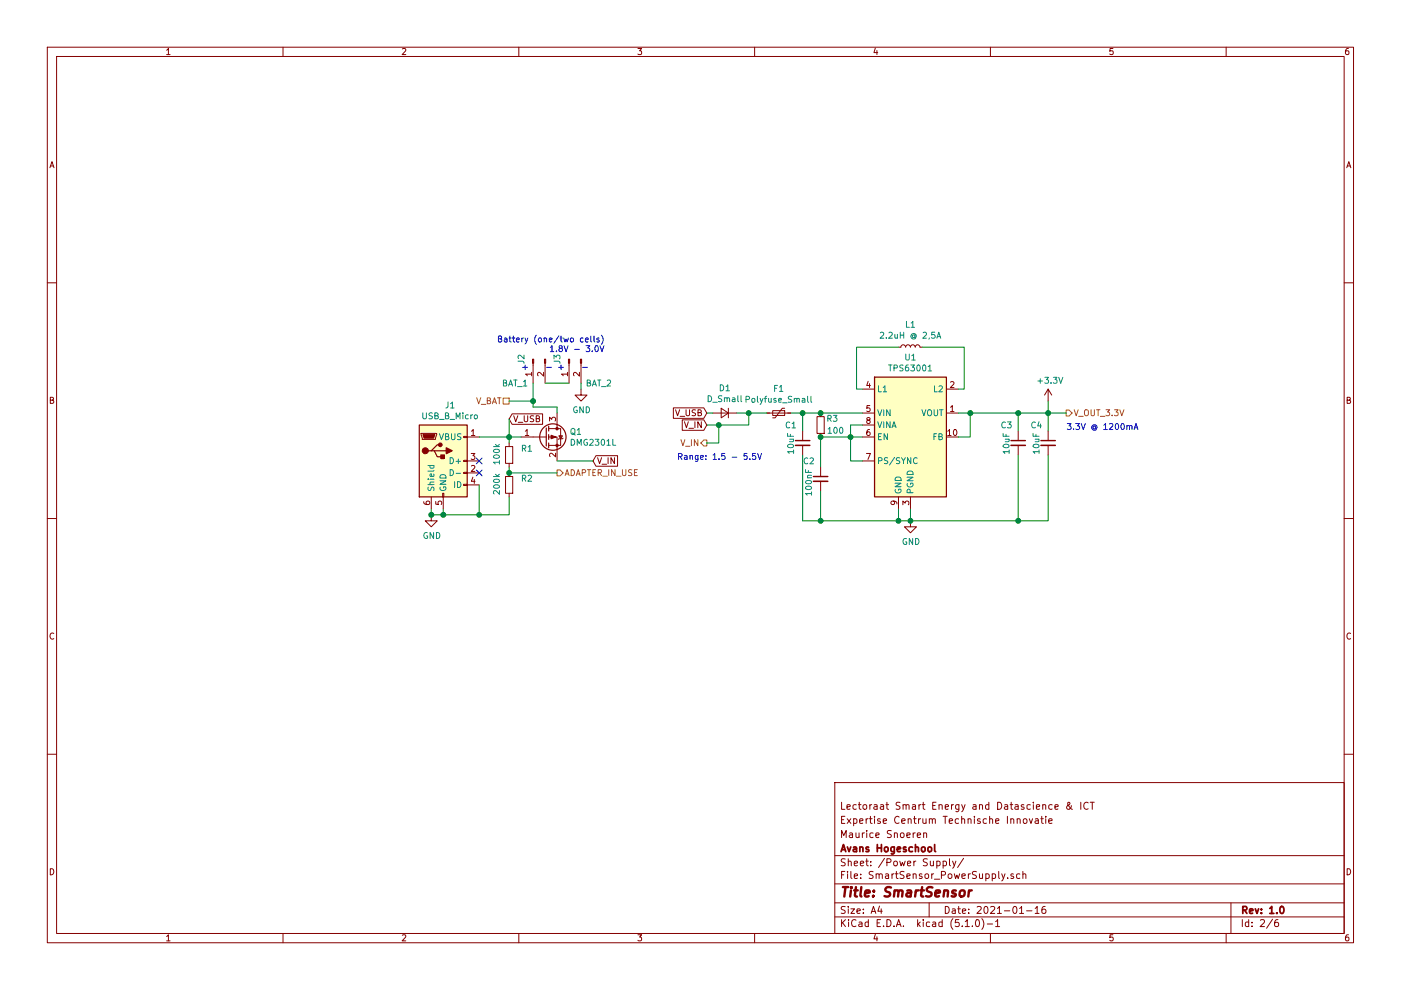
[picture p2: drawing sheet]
EESchema Schematic File Version 4
LIBS:SmartSensor-cache
EELAYER 29 0
EELAYER END
$Descr A4 11693 8268
encoding utf-8
Sheet 2 6
Title "SmartSensor"
Date "2021-01-16"
Rev "1.0"
Comp "Avans Hogeschool"
Comment1 "Maurice Snoeren"
Comment2 "Expertise Centrum Technische Innovatie"
Comment3 "Lectoraat Smart Energy and Datascience & ICT"
Comment4 ""
$EndDescr
$Comp
L power:GND #PWR02
U 1 1
P 3600 4300
F 0 "#PWR02" H 3600 4050 50  0001 C CNN
F 1 "GND" H 3605 4127 50  0000 C CNN
F 2 "" H 3600 4300 50  0001 C CNN
F 3 "" H 3600 4300 50  0001 C CNN
	1    3600 4300
	1    0    0    -1  
$EndComp
$Comp
L Connector:Conn_01x02_Male J2
U 1 1
P 4450 3000
F 0 "J2" H 4450 3100 50  0000 C CNN
F 1 "BAT_1" V 4650 3150 50  0000 C CNN
F 2 "Connector_PinHeader_2.54mm:PinHeader_1x02_P2.54mm_Vertical" H 4450 3000 50  0001 C CNN
F 3 "~" H 4450 3000 50  0001 C CNN
	1    4450 3000
	0    -1   1    0   
$EndComp
$Comp
L Connector:Conn_01x02_Male J3
U 1 1
P 4750 3000
F 0 "J3" H 4750 3100 50  0000 C CNN
F 1 "BAT_2" V 4950 2750 50  0000 C CNN
F 2 "Connector_PinHeader_2.54mm:PinHeader_1x02_P2.54mm_Vertical" H 4750 3000 50  0001 C CNN
F 3 "~" H 4750 3000 50  0001 C CNN
	1    4750 3000
	0    -1   1    0   
$EndComp
Text Notes 5050 2950 2    50   ~ 0
Battery (one/two cells)\n1.8V - 3.0V
Text Notes 4350 3100 0    50   ~ 0
+
Text Notes 4550 3100 0    50   ~ 0
-
$Comp
L Connector:USB_B_Micro J1
U 1 1
P 3700 3850
F 0 "J1" H 3757 4317 50  0000 C CNN
F 1 "USB_B_Micro" H 3757 4226 50  0000 C CNN
F 2 "Connector_USB:USB_Micro-B_Amphenol_10103594-0001LF_Horizontal" H 3850 3800 50  0001 C CNN
F 3 "~" H 3850 3800 50  0001 C CNN
	1    3700 3850
	1    0    0    -1  
$EndComp
Wire Wire Line
	3600 4300 3600 4250
Wire Wire Line
	3700 4250 3700 4300
NoConn ~ 4000 3850
NoConn ~ 4000 3950
Wire Wire Line
	4000 4050 4000 4300
Wire Wire Line
	4000 4300 3700 4300
Connection ~ 3700 4300
$Comp
L Device:R_Small R1
U 1 1
P 4250 3800
F 0 "R1" H 4050 3750 50  0000 L CNN
F 1 "100k" V 4350 3700 50  0000 L CNN
F 2 "Resistor_SMD:R_0805_2012Metric" H 4250 3800 50  0001 C CNN
F 3 "~" H 4250 3800 50  0001 C CNN
	1    4250 3800
	-1   0    0    1   
$EndComp
$Comp
L Device:R_Small R2
U 1 1
P 4250 4050
F 0 "R2" H 4050 4000 50  0000 L CNN
F 1 "200k" V 4350 3950 50  0000 L CNN
F 2 "Resistor_SMD:R_0805_2012Metric" H 4250 4050 50  0001 C CNN
F 3 "~" H 4250 4050 50  0001 C CNN
	1    4250 4050
	-1   0    0    1   
$EndComp
Wire Wire Line
	4250 3900 4250 3950
Wire Wire Line
	4250 3700 4250 3650
Wire Wire Line
	4250 4150 4250 4300
Wire Wire Line
	4250 4300 4000 4300
Connection ~ 4000 4300
$Comp
L Transistor_FET:DMG2301L Q1
U 1 1
P 4550 3650
F 0 "Q1" H 4754 3696 50  0000 L CNN
F 1 "DMG2301L" H 4754 3605 50  0000 L CNN
F 2 "Package_TO_SOT_SMD:SOT-23" H 4750 3575 50  0001 L CIN
F 3 "https://www.diodes.com/assets/Datasheets/DMG2301L.pdf" H 4550 3650 50  0001 L CNN
	1    4550 3650
	1    0    0    -1  
$EndComp
Wire Wire Line
	4350 3650 4250 3650
Connection ~ 4250 3650
Wire Wire Line
	4650 3400 4650 3450
Text Notes 4650 3100 0    50   ~ 0
+
Text Notes 4850 3100 0    50   ~ 0
-
Wire Wire Line
	4550 3200 4750 3200
Wire Wire Line
	4450 3200 4450 3350
Wire Wire Line
	4450 3400 4650 3400
$Comp
L power:GND #PWR03
U 1 1
P 4850 3250
F 0 "#PWR03" H 4850 3000 50  0001 C CNN
F 1 "GND" H 4855 3077 50  0000 C CNN
F 2 "" H 4850 3250 50  0001 C CNN
F 3 "" H 4850 3250 50  0001 C CNN
	1    4850 3250
	1    0    0    -1  
$EndComp
Text GLabel 4250 3500 2    50   Input ~ 0
V_USB
Wire Wire Line
	4000 3650 4250 3650
Wire Wire Line
	4850 3200 4850 3250
$Comp
L Regulator_Switching:TPS63001 U1
U 1 1
P 7600 3650
F 0 "U1" H 7600 4317 50  0000 C CNN
F 1 "TPS63001" H 7600 4226 50  0000 C CNN
F 2 "Package_SON:Texas_DRC0010J_ThermalVias" H 8450 3100 50  0001 C CNN
F 3 "http://www.ti.com/lit/ds/symlink/tps63000.pdf" H 7300 4200 50  0001 C CNN
	1    7600 3650
	1    0    0    -1  
$EndComp
Wire Wire Line
	3600 4300 3700 4300
$Comp
L Device:L_Small L1
U 1 1
P 7600 2900
F 0 "L1" V 7785 2900 50  0000 C CNN
F 1 "2.2uH @ 2,5A" V 7694 2900 50  0000 C CNN
F 2 "Inductor_SMD:L_Vishay_IHLP-2020" H 7600 2900 50  0001 C CNN
F 3 "~" H 7600 2900 50  0001 C CNN
	1    7600 2900
	0    -1   -1   0   
$EndComp
$Comp
L Device:C_Small C1
U 1 1
P 6700 3700
F 0 "C1" H 6550 3850 50  0000 L CNN
F 1 "10uF" V 6600 3600 50  0000 L CNN
F 2 "Capacitor_SMD:C_0805_2012Metric" H 6700 3700 50  0001 C CNN
F 3 "~" H 6700 3700 50  0001 C CNN
	1    6700 3700
	1    0    0    -1  
$EndComp
$Comp
L Device:C_Small C3
U 1 1
P 8500 3700
F 0 "C3" H 8350 3850 50  0000 L CNN
F 1 "10uF" V 8400 3600 50  0000 L CNN
F 2 "Capacitor_SMD:C_0805_2012Metric" H 8500 3700 50  0001 C CNN
F 3 "~" H 8500 3700 50  0001 C CNN
	1    8500 3700
	1    0    0    -1  
$EndComp
$Comp
L Device:C_Small C4
U 1 1
P 8750 3700
F 0 "C4" H 8600 3850 50  0000 L CNN
F 1 "10uF" V 8650 3600 50  0000 L CNN
F 2 "Capacitor_SMD:C_0805_2012Metric" H 8750 3700 50  0001 C CNN
F 3 "~" H 8750 3700 50  0001 C CNN
	1    8750 3700
	1    0    0    -1  
$EndComp
$Comp
L Device:R_Small R3
U 1 1
P 6850 3550
F 0 "R3" H 6700 3500 50  0000 L CNN
F 1 "100" H 6650 3600 50  0000 L CNN
F 2 "Resistor_SMD:R_0805_2012Metric" H 6850 3550 50  0001 C CNN
F 3 "~" H 6850 3550 50  0001 C CNN
	1    6850 3550
	-1   0    0    1   
$EndComp
$Comp
L Device:C_Small C2
U 1 1
P 6850 4000
F 0 "C2" H 6700 4150 50  0000 L CNN
F 1 "100nF" V 6750 3850 50  0000 L CNN
F 2 "Capacitor_SMD:C_0805_2012Metric" H 6850 4000 50  0001 C CNN
F 3 "~" H 6850 4000 50  0001 C CNN
	1    6850 4000
	1    0    0    -1  
$EndComp
Wire Wire Line
	6700 4350 6850 4350
Wire Wire Line
	7500 4350 7500 4250
Wire Wire Line
	7500 4350 7600 4350
Wire Wire Line
	7600 4350 7600 4250
Connection ~ 7500 4350
Wire Wire Line
	7200 3450 6850 3450
Wire Wire Line
	7200 3850 7100 3850
Wire Wire Line
	7100 3850 7100 3650
Wire Wire Line
	7100 3550 7200 3550
Wire Wire Line
	7200 3650 7100 3650
Connection ~ 7100 3650
Wire Wire Line
	7100 3650 7100 3550
Wire Wire Line
	6850 3650 7100 3650
Wire Wire Line
	6850 3900 6850 3650
Connection ~ 6850 3650
Wire Wire Line
	6850 4100 6850 4350
Connection ~ 6850 4350
Wire Wire Line
	6850 4350 7500 4350
Wire Wire Line
	7200 3250 7150 3250
Wire Wire Line
	7150 3250 7150 2900
Wire Wire Line
	7150 2900 7500 2900
Wire Wire Line
	8000 3250 8050 3250
Wire Wire Line
	8050 3250 8050 2900
Wire Wire Line
	8050 2900 7700 2900
Wire Wire Line
	8000 3450 8100 3450
Wire Wire Line
	8750 3450 8750 3600
Wire Wire Line
	8500 3600 8500 3450
Connection ~ 8500 3450
Wire Wire Line
	8500 3450 8750 3450
Wire Wire Line
	8000 3650 8100 3650
Wire Wire Line
	8100 3650 8100 3450
Connection ~ 8100 3450
Wire Wire Line
	8100 3450 8500 3450
$Comp
L power:GND #PWR04
U 1 1
P 7600 4350
F 0 "#PWR04" H 7600 4100 50  0001 C CNN
F 1 "GND" H 7605 4177 50  0000 C CNN
F 2 "" H 7600 4350 50  0001 C CNN
F 3 "" H 7600 4350 50  0001 C CNN
	1    7600 4350
	1    0    0    -1  
$EndComp
Connection ~ 7600 4350
Wire Wire Line
	8500 3800 8500 4350
Wire Wire Line
	8500 4350 7600 4350
Wire Wire Line
	8750 3800 8750 4350
Wire Wire Line
	8750 4350 8500 4350
Connection ~ 8500 4350
Wire Wire Line
	6850 3450 6700 3450
Wire Wire Line
	6700 3450 6700 3600
Connection ~ 6850 3450
Wire Wire Line
	6700 3800 6700 4350
Text GLabel 4950 3850 2    50   Input ~ 0
V_IN
Wire Wire Line
	4250 3650 4250 3500
Wire Wire Line
	4650 3850 4950 3850
Connection ~ 3600 4300
Text GLabel 5900 3450 0    50   Input ~ 0
V_USB
Connection ~ 8750 3450
Text GLabel 5900 3550 0    50   Input ~ 0
V_IN
Wire Wire Line
	5900 3550 6000 3550
Text HLabel 5900 3700 0    50   Output ~ 0
V_IN
Wire Wire Line
	5900 3700 6000 3700
Wire Wire Line
	6000 3700 6000 3550
Text HLabel 4650 3950 2    50   Output ~ 0
ADAPTER_IN_USE
Wire Wire Line
	4650 3950 4250 3950
Connection ~ 4250 3950
Text HLabel 8900 3450 2    50   Output ~ 0
V_OUT_3.3V
Wire Wire Line
	8750 3450 8900 3450
$Comp
L Device:D_Small D1
U 1 1
P 6050 3450
F 0 "D1" H 6050 3245 50  0000 C CNN
F 1 "D_Small" H 6050 3336 50  0000 C CNN
F 2 "Diode_SMD:D_0805_2012Metric" V 6050 3450 50  0001 C CNN
F 3 "~" V 6050 3450 50  0001 C CNN
	1    6050 3450
	-1   0    0    1   
$EndComp
Wire Wire Line
	5900 3450 5950 3450
$Comp
L power:+3.3V #PWR05
U 1 1
P 8750 3350
F 0 "#PWR05" H 8750 3200 50  0001 C CNN
F 1 "+3.3V" H 8765 3523 50  0000 C CNN
F 2 "" H 8750 3350 50  0001 C CNN
F 3 "" H 8750 3350 50  0001 C CNN
	1    8750 3350
	1    0    0    -1  
$EndComp
Wire Wire Line
	8750 3350 8750 3450
$Comp
L Device:Polyfuse_Small F1
U 1 1
P 6500 3450
F 0 "F1" V 6295 3450 50  0000 C CNN
F 1 "Polyfuse_Small" V 6386 3450 50  0000 C CNN
F 2 "Fuse:Fuse_1812_4532Metric" H 6550 3250 50  0001 L CNN
F 3 "~" H 6500 3450 50  0001 C CNN
	1    6500 3450
	0    1    1    0   
$EndComp
Wire Wire Line
	6150 3450 6250 3450
Wire Wire Line
	6600 3450 6700 3450
Connection ~ 6700 3450
Wire Wire Line
	6000 3550 6250 3550
Wire Wire Line
	6250 3550 6250 3450
Connection ~ 6000 3550
Connection ~ 6250 3450
Wire Wire Line
	6250 3450 6400 3450
Text HLabel 4250 3350 0    50   UnSpc ~ 0
V_BAT
Wire Wire Line
	4250 3350 4450 3350
Connection ~ 4450 3350
Wire Wire Line
	4450 3350 4450 3400
Text Notes 8900 3600 0    50   ~ 0
3.3V @ 1200mA
Text Notes 5650 3850 0    50   ~ 0
Range: 1.5 - 5.5V
$EndSCHEMATC
